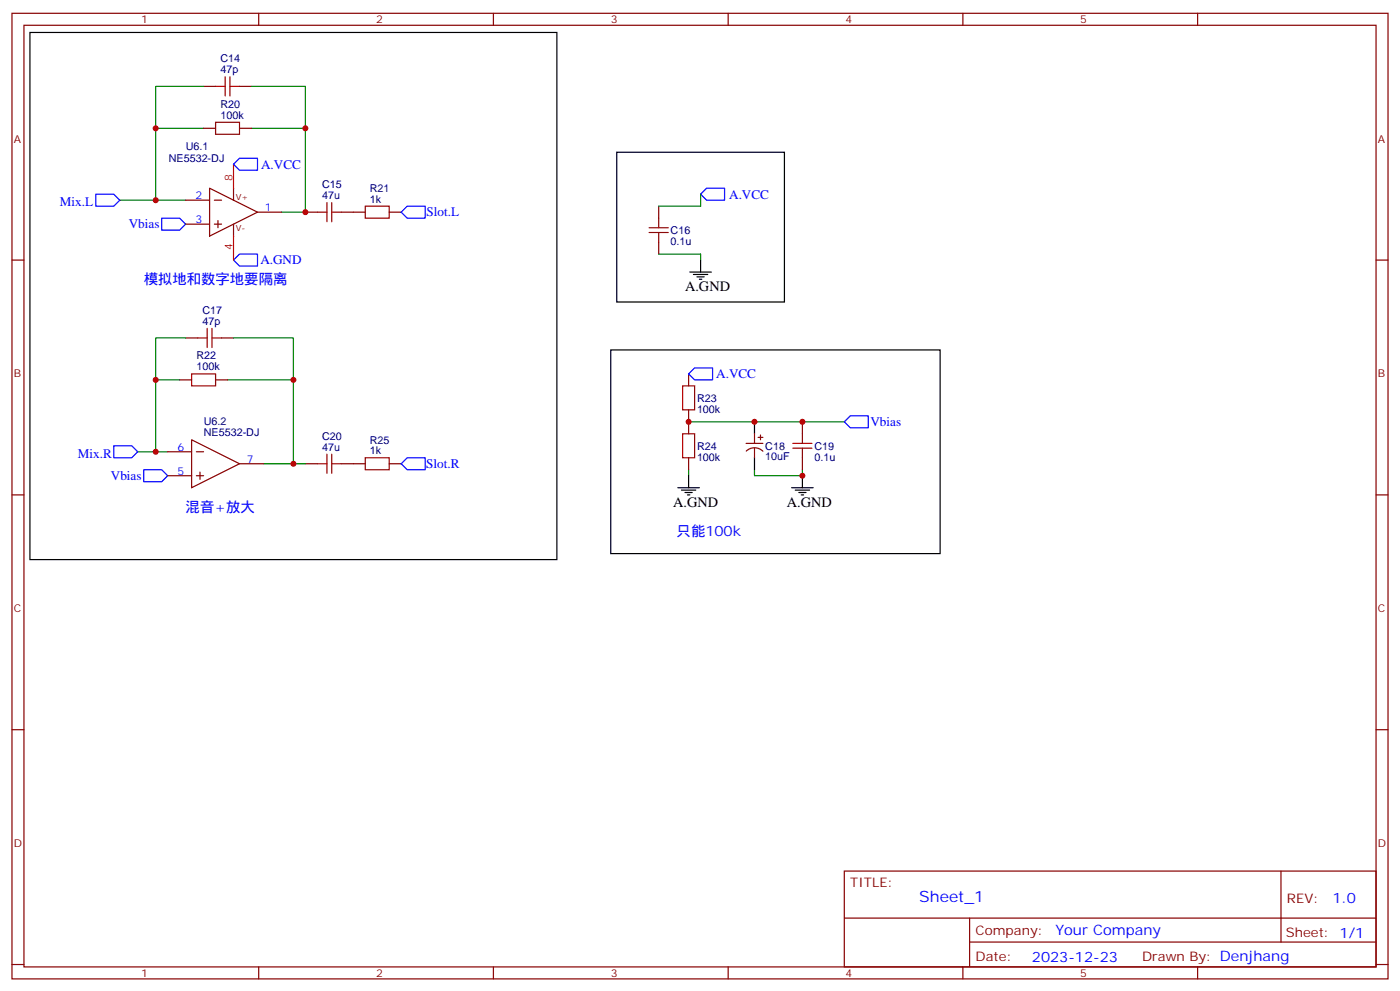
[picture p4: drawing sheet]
<svg xmlns="http://www.w3.org/2000/svg" width="412mm" height="292mm" viewBox="0 0 412 292" stroke-linecap="round" stroke-linejoin="round" font-family="sans-serif">
<g fill="none" stroke="#870000" stroke-width=".35">
<path d="M3.5 3.9h405.4v284.4h-405.4zM7.1 7.4h398.2v277.3h-398.2zM76.2 3.9v3.5M145.3 3.9v3.5M214.5 3.9v3.5M283.6 3.9v3.5M352.8 3.9v3.5M60 25.4h3.5M60 37.8h3.5M70.6 25.4h3.5M70.6 37.8h3.5M54.7 58.9h7"/>
<path d="M61.7 55.4l14.1 7.1-14.1 7zM63.1 58.9h2.2M68.8 55.4v3.5M3.5 76.6h3.6M54.7 66h7M63.1 66h2.2M64.2 64.9v2.2M68.8 66v3.5M75.8 62.5h7.1M90 62.5h3.5M100.5 62.5h7.1M114.7 62.5h3.5"/>
<path d="M194 60.7v3.5M194 71.3v3.5M405.3 76.6h3.6M54.7 99.5h3.5M65.3 99.5h3.5M52.9 111.9h3.5M63.5 111.9h3.5M202.8 110.1v3.5M49.4 133h7M56.4 129.5l14.2 7.1-14.2 7zM57.9 133h2.1M58.9 139v2.1"/>
<path d="M70.6 136.6h7M90 136.6h3.5M100.5 136.6h7.1M114.7 136.6h3.5M202.8 120.7v7M202.8 134.8v3.5M219.8 130.6h4.9M219.8 132.8a3.5 3.5 0 0 1 4.9 .1M222.2 127.7v2.9M222.2 132v2.8M223.3 128.8h1.4M224 128.1v1.4"/>
<path d="M236.4 124.2v3.5M236.4 134.8v3.5M3.5 145.7h3.6M49.4 140.1h7M57.9 140.1h2.1M405.3 145.7h3.6M3.5 214.9h3.6M405.3 214.9h3.6M248.7 256.5h156.6v28.2h-156.6zM377.3 256.5v20.9M248.7 270.4h156.5M285.6 277.4h119.6"/>
<path d="M285.6 270.4v14.1M3.5 284h3.6M76.2 284.7v3.6M145.3 284.7v3.6M214.5 284.7v3.6M283.6 284.7v3.6M352.8 284.7v3.6M405.3 284h3.6"/>
</g>
<g fill="none" stroke="#000" stroke-width=".35">
<path d="M8.8 9.6h155.2v155.2h-155.2zM181.7 44.8h49.4v44.1h-49.4zM206.4 76.6v3.5M203.2 80.1h6.3M204.3 80.8h4.2M205.3 81.5h2.1M206 82.2h.7M179.9 103h97v60h-97zM222.2 124.2v3.5M222.2 134.8v3.5M199.7 143.6h6.3M200.7 144.3h4.3"/>
<path d="M201.8 145h2.1M202.5 145.7h.7M202.8 140.1v3.5M233.2 143.6h6.3M234.2 144.3h4.3M235.3 145h2.1M236 145.7h.7M236.4 140.1v3.5"/>
</g>
<path d="M28.2 57.2h5.3l1.8 1.7-1.8 1.8h-5.3zM70.6 46.6h5.2v3.5h-5.2l-1.8-1.7zM208.1 55.4h5.3v3.5h-5.3l-1.7-1.7zM47.6 64.2h5.3l1.8 1.8-1.8 1.8h-5.3zM68.8 76.6l1.8-1.8h5.2v3.6h-5.2zM119.9 60.7h5.3v3.5h-5.3l-1.7-1.7zM204.6 108.3h5.3v3.6h-5.3l-1.8-1.8zM33.5 131.3h5.3l1.8 1.7-1.8 1.8h-5.3zM42.3 138.3h5.3l1.8 1.8-1.8 1.8h-5.3zM119.9 134.8h5.3v3.5h-5.3l-1.7-1.7zM250.5 122.4h5.3v3.6h-5.3l-1.8-1.8z" fill="none" stroke="#00f" stroke-width=".35"/>
<g fill="none" stroke="#a10000" stroke-width=".35">
<path d="M63.5 36h7.1v3.5h-7.1zM63.5 25.4h2.8M66.3 22.6v5.7M67.7 25.4h2.9M67.7 22.6v5.7M96.3 59.7v5.6M97.7 59.7v5.6M93.5 62.5h2.8M97.7 62.5h2.8M107.6 60.7h7.1v3.5h-7.1zM191.2 68.5h5.6M191.2 67.1h5.6"/>
<path d="M194 64.2v2.9M194 68.5v2.8M58.2 99.5h2.8M61 96.7v5.6M62.4 99.5h2.9M62.4 96.7v5.6M56.4 110.1h7.1v3.5h-7.1zM201.1 113.6h3.5v7.1h-3.5zM93.5 136.6h2.8M96.3 133.7v5.7M97.7 136.6h2.8M97.7 133.7v5.7"/>
<path d="M107.6 134.8h7.1v3.5h-7.1zM201.1 127.7h3.5v7.1h-3.5zM233.5 132h5.7M233.5 130.6h5.7M236.4 127.7v2.9M236.4 132v2.8"/>
</g>
<g fill="none" stroke="#008700" stroke-width=".35">
<path d="M60 37.8h-14.1v21.1M60 25.4h-14.1v12.4M74.1 37.8h15.9v24.7h-7.1M74.1 25.4h15.9v12.4M35.3 58.9h19.4M206.4 57.2v3.5h-12.4M194 74.8h12.4v1.8M54.7 99.5h-8.8v12.4M68.8 99.5h17.6v12.4M52.9 111.9h-7v21.1M67 111.9h19.4v24.7h-8.8M40.6 133h8.8"/>
<path d="M86.4 136.6h3.6M202.8 124.2h45.9M202.8 138.3v1.8M222.2 138.3v1.8h14.2v-1.8"/>
</g>
<path d="M68.8 48.4v7M68.8 69.5v7.1" fill="none" stroke="#f00" stroke-width=".35"/>
<g fill="#c00">
<circle cx="90" cy="62.5" r=".88"/>
<circle cx="86.4" cy="136.6" r=".88"/>
<circle cx="90" cy="37.8" r=".88"/>
<circle cx="86.4" cy="111.9" r=".88"/>
<circle cx="45.9" cy="58.9" r=".88"/>
<circle cx="45.9" cy="37.8" r=".88"/>
<circle cx="45.9" cy="133" r=".88"/>
<circle cx="45.9" cy="111.9" r=".88"/>
<circle cx="236.4" cy="124.2" r=".88"/>
<circle cx="236.4" cy="140.1" r=".88"/>
<circle cx="202.8" cy="124.2" r=".88"/>
<circle cx="222.3" cy="124.2" r=".88"/>
</g>
<text font-size="4.6" fill="#00f" x="270.8" y="265.5">Sheet_1</text>
<g font-size="4.2" fill="#00f">
<text x="42.3" y="83.6">模拟地和数字地要隔离</text>
<text x="54.7" y="150.7">混音+放大</text>
<text x="199.3" y="157.7">只能100k</text>
<text x="392.5" y="265.8">1.0</text>
<text x="310.9" y="275.3">Your Company</text>
<text x="304" y="283.1">2023-12-23</text>
</g>
<g font-size="4.2">
<text x="201.8" y="85.8">A.GND</text>
<text x="198.3" y="149.3">A.GND</text>
<text x="231.8" y="149.3">A.GND</text>
</g>
<g font-size="3.9" fill="#00f">
<text x="76.9" y="49.6">A.VCC</text>
<text x="214.8" y="58.5">A.VCC</text>
<text x="17.6" y="60.7">Mix.L</text>
<text x="125.7" y="63.7">Slot.L</text>
<text x="37.9" y="67.3">Vbias</text>
<text x="76.7" y="77.9">A.GND</text>
<text x="211" y="111.4">A.VCC</text>
<text x="256.4" y="125.5">Vbias</text>
<text x="22.9" y="134.8">Mix.R</text>
<text x="125.6" y="137.8">Slot.R</text>
<text x="32.7" y="141.4">Vbias</text>
</g>
<g font-size="3.9" fill="#800">
<text x="250.5" y="261.1">TITLE:</text>
<text x="379.1" y="265.8">REV:</text>
<text x="287.4" y="275.3">Company:</text>
<text x="378.7" y="275.9">Sheet: 1/1</text>
<text x="287.4" y="283">Date:</text>
<text x="336.4" y="283.1">Drawn By: Denjhang</text>
</g>
<g font-size="3.2" fill="#800">
<text x="41.6" y="6.9">1</text>
<text x="110.8" y="6.9">2</text>
<text x="179.9" y="6.9">3</text>
<text x="249.1" y="6.9">4</text>
<text x="318.2" y="6.9">5</text>
<text x="4.1" y="42">A</text>
<text x="405.9" y="42">A</text>
<text x="4.1" y="111.2">B</text>
<text x="405.9" y="111.2">B</text>
<text x="4.1" y="180.3">C</text>
<text x="405.9" y="180.3">C</text>
<text x="4.1" y="249.4">D</text>
<text x="405.9" y="249.4">D</text>
<text x="41.6" y="287.7">1</text>
<text x="110.8" y="287.7">2</text>
<text x="179.9" y="287.7">3</text>
<text x="249.1" y="287.7">4</text>
<text x="318.2" y="287.7">5</text>
</g>
<g font-size="3.2" fill="#000080">
<text x="64.9" y="21.6">47p</text>
<text x="64.9" y="18.4">C14</text>
<text x="64.9" y="35">100k</text>
<text x="64.9" y="31.7">R20</text>
<text x="49.7" y="47.8">NE5532-DJ</text>
<text x="54.7" y="44.2">U6.1</text>
<text x="94.9" y="58.6">47u</text>
<text x="94.9" y="55.4">C15</text>
<text x="108.9" y="59.7">1k</text>
<text x="108.9" y="56.6">R21</text>
<text x="197.6" y="68.9">C16</text>
<text x="197.6" y="72.1">0.1u</text>
<text x="59.6" y="95.6">47p</text>
<text x="59.6" y="92.5">C17</text>
<text x="57.9" y="105.8">R22</text>
<text x="57.9" y="109">100k</text>
<text x="205.3" y="118.3">R23</text>
<text x="60" y="125.2">U6.2</text>
<text x="205.3" y="121.5">100k</text>
<text x="60" y="128.4">NE5532-DJ</text>
<text x="94.9" y="129.5">C20</text>
<text x="108.9" y="130.7">R25</text>
<text x="94.9" y="132.7">47u</text>
<text x="108.9" y="133.7">1k</text>
<text x="205.3" y="135.6">100k</text>
<text x="205.3" y="132.4">R24</text>
<text x="225.4" y="135.6">10uF</text>
<text x="225.4" y="132.4">C18</text>
<text x="239.9" y="135.6">0.1u</text>
<text x="239.9" y="132.4">C19</text>
</g>
<g font-size="3.2" fill="#f00">
<text x="68.4" y="53.3" transform="rotate(-90 68.4 53.3)">8</text>
<text x="68.4" y="73.7" transform="rotate(-90 68.4 73.7)">4</text>
</g>
<g font-size="3.2" fill="#00f">
<text x="57.6" y="58.6">2</text>
<text x="57.6" y="65.7">3</text>
<text x="78" y="62.1">1</text>
<text x="52.3" y="132.7">6</text>
<text x="72.7" y="136.2">7</text>
<text x="52.3" y="139.7">5</text>
</g>
<g font-size="2.5" fill="#800">
<text x="69.5" y="58.9">V+</text>
<text x="69.5" y="68.1">V-</text>
</g>
</svg>
